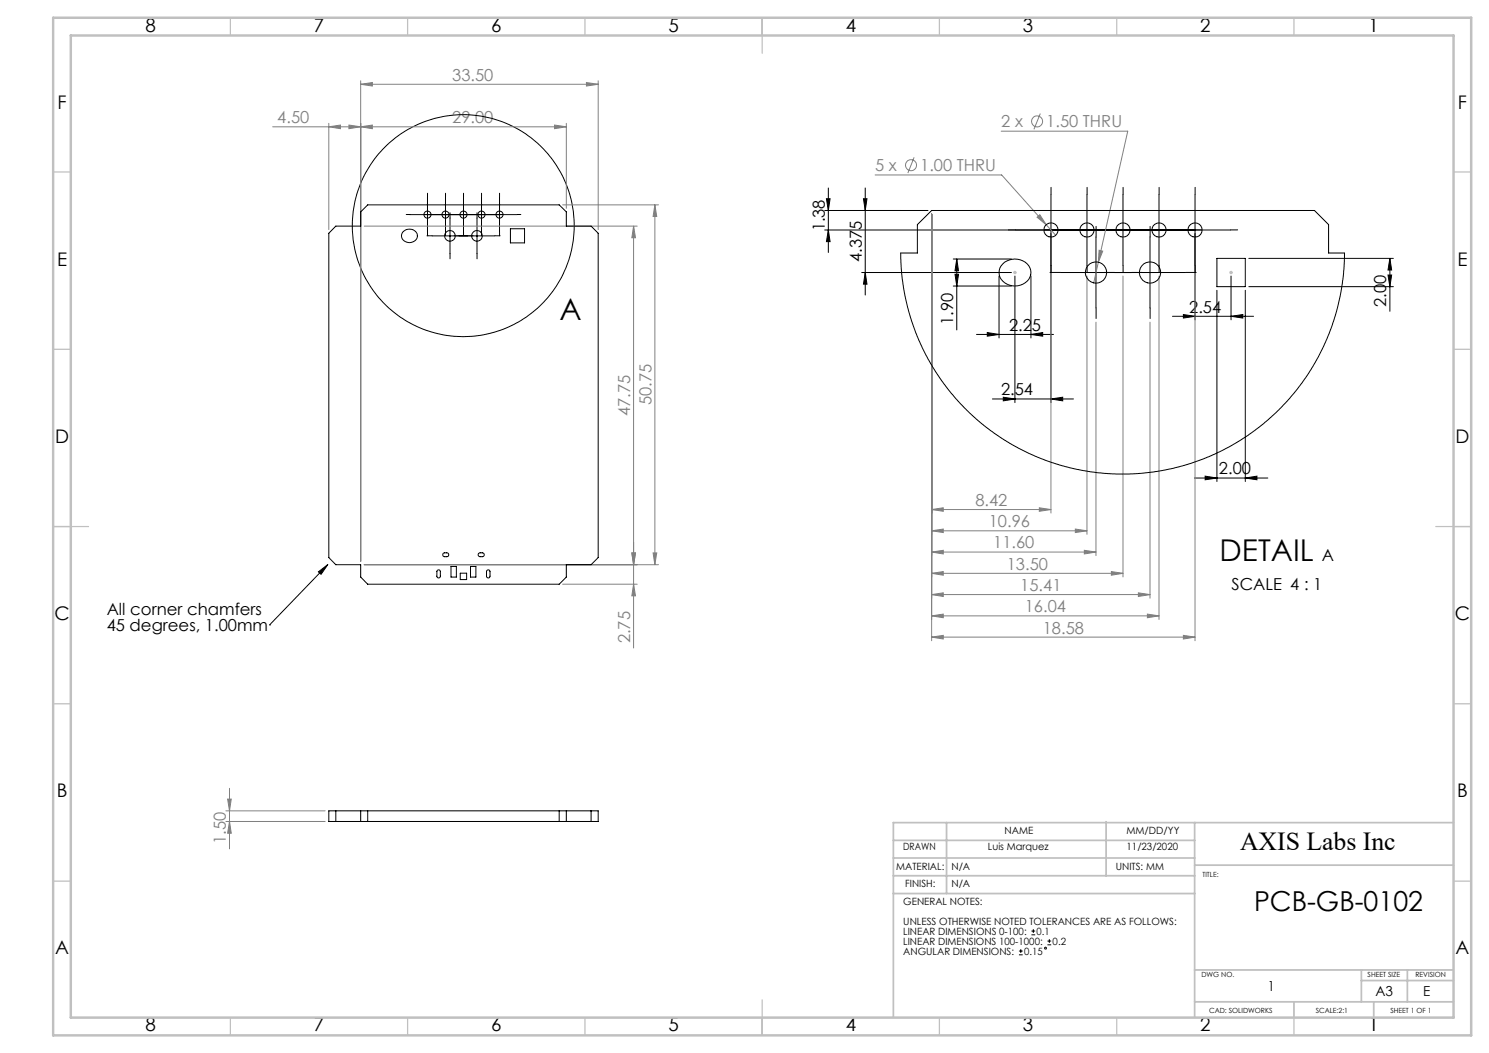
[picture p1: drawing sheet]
<svg xmlns="http://www.w3.org/2000/svg" width="420mm" height="297mm" viewBox="0 0 420 297" stroke-linecap="round" stroke-linejoin="round" font-family="sans-serif">
<g fill="none" stroke="#808080" stroke-width=".28">
<path d="M76.9 35.8h82.8M92.7 35.8l3.3-.5v1zM92.7 34.8v30M98.4 35.3l3.3 .5-3.3 .5zM101.7 35.8l3.3-.5v1zM101.7 23.8l3.3-.5v1zM101.7 22.8v135.5M101.7 23.8h67M156.4 35.3l3.3 .5-3.3 .5zM159.7 34.8v24M165.4 23.3l3.3 .5-3.3 .5zM168.7 22.8v42"/>
<path d="M282.4 37h35.7l-9.6 42.8M293.4 32l-1.8 4.5M158.7 57.8h27M184.7 57.8l.5 3.3h-1zM184.7 57.8v101.5M246.8 49.4h35.7l12.6 14M257.8 44.4l-1.7 4.4M102.7 63.8h77M178.7 63.8l.5 3.3h-1zM178.7 63.8v119M262.8 60.4v120.3M292.5 61.3l.8-.7 1.8 2.8z"/>
<path d="M295.1 63.4l2.7 3M296.4 77.9v66.8M306.6 77.9v72.8M310 70.6l1 .2-1.2 3.1zM316.8 77.9v84.8M326.9 77.9v96.8M337.1 77.9v102.8M309.1 90.9v65.8M324.4 90.9v77.8M102.7 159.3h83M178.2 156h1l-.5 3.3zM184.2 156h1l-.5 3.3z"/>
<path d="M262.8 149.7l3.3-.5v1zM262.8 143.7l3.3-.5v1zM262.8 155.7l3.3-.5v1zM262.8 149.7h43.8M262.8 143.7h33.6M262.8 155.7h46.3M293.2 143.2l3.2 .5-3.2 .5zM303.3 149.2l3.3 .5-3.3 .5zM305.9 155.2l3.2 .5-3.2 .5zM158.7 164.8h21M178.7 164.8l.5 3.3h-1zM262.8 161.7l3.3-.5v1z"/>
<path d="M262.8 173.7l3.3-.5v1zM262.8 179.7l3.3-.5v1zM262.8 167.7l3.3-.5v1zM262.8 161.7h54M262.8 173.7h64.1M262.8 179.7h74.3M262.8 167.7h61.6M313.5 161.2l3.3 .5-3.3 .5zM321.1 167.2l3.3 .5-3.3 .5zM323.6 173.2l3.3 .5-3.3 .5zM333.8 179.2l3.3 .5-3.3 .5zM63.7 231.7h28"/>
<path d="M63.7 228.7h28M64.2 225.4h1l-.5 3.3zM64.7 231.7l.5 3.3h-1zM64.7 222.4v17"/>
<circle cx="292.5" cy="34.3" r="1.55"/>
<circle cx="257" cy="46.6" r="1.55"/>
</g>
<g fill="none" stroke="#000" stroke-width=".28">
<path d="M120.6 55.5v10M125.7 55.5v10M130.7 55.5v10M135.8 55.5v10M140.9 55.5v10M232.6 59.4h29.2M233.1 56.1h1l-.5 3.3zM233.6 53v18.2M243.6 56.1h.9l-.4 3.3zM244.1 53v30.2M296.4 54.9v58.7M306.6 54.9v20"/>
<path d="M316.8 54.9v20M326.9 54.9v20M337.1 54.9v35.3M115.6 60.5h30.3M121.9 66.5h17.6M126.9 61.5v10M134.5 61.5v10M232.6 64.9h114.5M233.6 64.9l.5 3.3h-1zM243.1 76.9h42.2M244.1 76.9l.4 3.2h-.9zM268.9 73.1h16.4"/>
<path d="M269.4 77.4h1l-.5 3.3zM269.9 73.1l.5 3.3h-1zM269.9 73.1v20M281.8 77.9v17.4M286.3 77.9v35.7M290.8 77.9v17.4M299.2 76.9h35.2M309.1 66.8v20.1M324.4 66.8v20.1M347.2 77.9v12.3M352.2 72.9h40.8M391.5 77.6h1l-.5 3.3z"/>
<path d="M392 72.9v14.9M392 72.9l.5 3.3h-1zM268.9 80.7h16.4M275.4 94.3h21.7M278.5 93.8l3.3 .5-3.3 .5zM290.8 94.3l3.3-.5v1zM330.7 89.2h22.9M333.8 88.7l3.3 .5-3.3 .5zM343.3 81.9v53.9M347.2 89.2l3.4-.5v1zM351.3 81.9v53.9M352.2 80.9h40.8"/>
<path d="M279.9 112.5h22.9M283 112l3.3 .5-3.3 .6zM296.4 112.5l3.4-.5v1.1zM336.9 134.8h20.7M339.9 134.3l3.4 .5-3.4 .5zM351.3 134.8l3.2-.5v1zM92.5 159.2l-16.4 17M76.1 176.2h.1M89.8 161.3l2.7-2.1-1.9 2.8zM287.4 269.3h1.1M287.4 268.2h1.1M287.9 267.7v1.1"/>
<path d="M290.9 263.7h1.1M290.9 262.6h1.1M291.5 262.1v1M295.5 266.5h1M295.5 265.4h1M296 264.9v1.1"/>
<circle cx="130.7" cy="63.7" r="31.3"/>
<circle cx="294.9" cy="267.4" r=".26"/>
</g>
<path d="M285.8 76.9h1M285.9 76.5l.7 .7M286.3 76.4v1M286.6 76.5l-.7 .7M346.7 76.9h1.1M346.9 76.5l.7 .7M347.2 76.4v1M347.6 76.5l-.7 .7" fill="none" stroke="#c0c0c0" stroke-width=".28"/>
<g fill="none" stroke="#000" stroke-width=".28" stroke-dasharray="15.2 1.3 1.3 1.3">
<path d="M120.6 55.5v-1M125.7 55.5v-1M130.7 55.5v-1M135.8 55.5v-1M140.9 55.5v-1M296.5 54.8v-2M306.6 54.8v-2M316.8 54.8v-2M326.9 54.8v-2M337.1 54.8v-2M115.6 60.5h-1M120.6 65.5v1"/>
<path d="M120.7 60.5h-1M121.9 66.5h-1.5M125.6 60.5h1M125.7 65.5v1M125.7 60.5h-1M126.9 61.5v-1.5M126.9 71.5v1.5M129.6 66.5h-1.5M130.7 60.5h1M130.7 65.5v1M130.8 60.5h-1M131.9 66.5h1.5"/>
<path d="M134.6 61.5v-1.5M134.6 71.5v1.5M135.7 60.5h1M135.8 65.5v1M135.9 60.5h-1M139.6 66.5h1.5M140.8 60.5h1M140.9 65.5v1M145.9 60.5h1M286.5 64.8h-2M296.5 74.8v2M296.6 64.8h-2"/>
<path d="M299.2 76.8h-3M306.5 64.8h2M306.6 74.8v2M306.8 64.8h-2M309.2 66.8v-3M314.4 76.8h-3M316.6 64.8h2M316.8 74.8v2M316.9 64.8h-2M319.2 76.8h3M324.4 66.8v-3M326.8 64.8h2"/>
<path d="M326.9 74.8v2M327.1 64.8h-2M334.4 76.8h3M336.9 64.8h2M337.1 74.8v2M347.1 64.8h2M309.2 86.8v3M324.4 86.8v3"/>
</g>
<g fill="none" stroke="#c0c0c0" stroke-width=".35">
<path d="M65 5v5M115 5v5M165 5v5M215 5v10M265 5v5M315 5v5M365 5v5M15 48.5h5M410 48.5h5M15 98.5h5M410 98.5h5M15 148.5h10"/>
<path d="M405 148.5h10M15 198.5h5M410 198.5h5M15 248.5h5M410 248.5h5M65 287v5M115 287v5M165 287v5M215 282v10M265 287v5M315 287v5M365 287v5"/>
</g>
<g fill="none" stroke="#c0c0c0" stroke-width=".5">
<path d="M252 237h85M267 232v20M312 231.8v15.2M337 232v54.8M410 232h-158v55M252 252h85M252 247h85M252 242h85M337 244h73M337 273.6h73M384 273.6v9M384 276.6h26"/>
<path d="M397 273.6v9M337 282.6h73M365 282.6v4.4M387.5 282.8v4.2"/>
</g>
<path d="M15 5h400v287h-400zM20 10h390v277h-390z" fill="none" stroke="#c0c0c0" stroke-width=".7"/>
<g fill="#000">
<path d="M89.8 161.3l2.7-2.1-1.9 2.8z"/>
<path d="M233.6 64.9l.5 3.3h-1zM233.1 56.1h1l-.5 3.3z"/>
<path d="M244.1 76.9l.4 3.2h-.9zM243.6 56.1h.9l-.4 3.3z"/>
<path d="M269.9 73.1l.5 3.3h-1zM269.4 77.4h1l-.5 3.3z"/>
<path d="M278.5 93.8l3.3 .5-3.3 .5zM290.8 94.3l3.3-.5v1z"/>
<path d="M391.5 77.6h1l-.5 3.3zM392 72.9l.5 3.3h-1z"/>
<path d="M283 112l3.3 .5-3.3 .6zM296.4 112.5l3.4-.5v1.1z"/>
<path d="M351.3 134.8l3.2-.5v1zM339.9 134.3l3.4 .5-3.4 .5zM347.2 89.2l3.4-.5v1zM333.8 88.7l3.3 .5-3.3 .5z"/>
</g>
<g fill="#808080">
<path d="M98.4 35.3l3.3 .5-3.3 .5zM92.7 35.8l3.3-.5v1z"/>
<path d="M101.7 35.8l3.3-.5v1zM156.4 35.3l3.3 .5-3.3 .5zM101.7 23.8l3.3-.5v1zM165.4 23.3l3.3 .5-3.3 .5zM292.5 61.3l2.6 2.1-1.8-2.8zM262.8 161.7l3.3-.5v1zM313.5 161.2l3.3 .5-3.3 .5zM262.8 173.7l3.3-.5v1zM323.6 173.2l3.3 .5-3.3 .5zM262.8 179.7l3.3-.5v1zM333.8 179.2l3.3 .5-3.3 .5zM262.8 149.7l3.3-.5v1zM303.3 149.2l3.3 .5-3.3 .5zM262.8 143.7l3.3-.5v1zM293.2 143.2l3.2 .5-3.2 .5zM310 70.6l-.2 3.3 1.2-3.1zM262.8 167.7l3.3-.5v1zM321.1 167.2l3.3 .5-3.3 .5zM262.8 155.7l3.3-.5v1zM305.9 155.2l3.2 .5-3.2 .5z"/>
<path d="M178.2 156h1l-.5 3.3zM178.7 63.8l.5 3.3h-1zM64.7 231.7l.5 3.3h-1zM64.2 225.4h1l-.5 3.3z"/>
<path d="M184.2 156h1l-.5 3.3zM184.7 57.8l.5 3.3h-1z"/>
<path d="M178.2 156h1l-.5 3.3zM178.7 164.8l.5 3.3h-1z"/>
</g>
<g fill="none" stroke="#000" stroke-width=".28">
<path d="M94.7 63.8h7v-4l2-2h54l2 2v4h7l2 2v91.5l-2 2h-7v3.5l-2 2h-54l-2-2v-3.5h-7l-2-2v-91.5zM113.8 65.3a2.21 2.21 0 0 1 2.6-.5 2.21 2.21 0 0 1 1.2 2.4 2.33 2.33 0 0 1-2.4 1.2 2.33 2.33 0 0 1-2-1.9zM144 64.5h4v4h-4zM258.8 63.4l4-4h108l4 4v8h4.4l-.4 7.5-1.5 7.8-1.5 4.8-1.9 5-2.9 5.7-3.8 5.8-3.5 4.5-4 4.1-4.5 3.9-4.2 2.9-5.7 3.4-5.8 2.6-5.9 2-5.9 1.3-6 .8-6.9 .2-5.7-.4-5.3-.9-7-1.9-6.5-2.6-5.3-2.8-5.8-3.8-4.7-3.9-4.8-4.9-4-5-3.9-6.1-3.1-6.6-2.4-7.2-1.5-6.5-.6-5.3-.1-4.4h4.7zM282.9 74.4a4.8 4.8 0 0 1 7.8 1.8 4.4 4.4 0 0 1-6.6 3.9 3.5 3.5 0 0 1-1.2-5.7zM343.3 72.9h8v8h-8zM125 156.1l1-.2a.55 .55 0 0 1 .6 .6 .55 .55 0 0 1-.6 .5l-1-.1-.1-.4zM127.2 159.8h1.5v3h-1.5zM132.7 159.8h1.5v3h-1.5zM135 156.1l1-.2a.55 .55 0 0 1 .6 .6 .55 .55 0 0 1-.6 .5l-1-.1-.1-.4zM123.4 160.9l.5-.1 .3 .2v1.5a.49 .49 0 0 1-.5 .5 .49 .49 0 0 1-.5-.5zM129.8 161.7h1.8v1.8h-1.8z"/>
<path d="M137.4 160.9l.5-.1 .3 .2v1.5a.49 .49 0 0 1-.5 .5 .49 .49 0 0 1-.5-.5zM92.7 228.7h76v3h-76zM94.7 228.7v3M101.7 228.7v3M103.7 228.7v3M157.7 228.7v3M159.7 228.7v3M166.7 228.7v3"/>
<circle cx="120.6" cy="60.5" r="1"/>
<circle cx="125.7" cy="60.5" r="1"/>
<circle cx="126.9" cy="66.5" r="1.49"/>
<circle cx="130.7" cy="60.5" r="1"/>
<circle cx="134.5" cy="66.5" r="1.49"/>
<circle cx="135.8" cy="60.5" r="1"/>
<circle cx="140.9" cy="60.5" r="1"/>
<circle cx="296.4" cy="64.9" r="2"/>
<circle cx="306.6" cy="64.9" r="2"/>
<circle cx="309.2" cy="76.9" r="3"/>
<circle cx="316.8" cy="64.9" r="2"/>
<circle cx="324.4" cy="76.9" r="3"/>
<circle cx="326.9" cy="64.9" r="2"/>
<circle cx="337.1" cy="64.9" r="2"/>
</g>
<g font-size="8.5">
<text x="157.8" y="90.3">A</text>
<text x="344" y="158.2">DETAIL</text>
</g>
<text font-size="7.8" x="353.7" y="256.9">PCB-GB-0102</text>
<text font-size="7.3" x="349.8" y="239.7">AXIS Labs Inc</text>
<g font-size="5.3">
<text x="41" y="8.9">8</text>
<text x="88.5" y="8.9">7</text>
<text x="138.5" y="8.9">6</text>
<text x="188.5" y="8.9">5</text>
<text x="238.5" y="8.9">4</text>
<text x="288.5" y="8.9">3</text>
<text x="338.5" y="8.9">2</text>
<text x="386" y="8.9">1</text>
<text x="16.2" y="30.7">F</text>
<text x="411.2" y="30.7">F</text>
<text x="16.1" y="74.9">E</text>
<text x="411.1" y="74.9">E</text>
<text x="15.5" y="124.9">D</text>
<text x="410.5" y="124.9">D</text>
<text x="15.4" y="174.9">C</text>
<text x="410.4" y="174.9">C</text>
<text x="16" y="224.9">B</text>
<text x="411" y="224.9">B</text>
<text x="15.5" y="269.2">A</text>
<text x="410.5" y="269.2">A</text>
<text x="41" y="290.9">8</text>
<text x="88.5" y="290.9">7</text>
<text x="138.5" y="290.9">6</text>
<text x="188.5" y="290.9">5</text>
<text x="238.5" y="290.9">4</text>
<text x="288.5" y="290.9">3</text>
<text x="338.5" y="290.9">2</text>
<text x="386" y="290.9">1</text>
</g>
<g font-size="4.7" fill="#808080">
<text x="127.6" y="22.7">33.50</text>
<text x="78.2" y="34.7">4.50</text>
<text x="127.6" y="34.7">29.00</text>
<text x="282.4" y="35.9">2 x</text>
<text x="295.1" y="35.9">1.50 THRU</text>
<text x="246.9" y="48.3">5 x</text>
<text x="259.6" y="48.3">1.00 THRU</text>
<text x="177.7" y="117.3" transform="rotate(-90 177.7 117.3)">47.75</text>
<text x="183.7" y="114.3" transform="rotate(-90 183.7 114.3)">50.75</text>
<text x="275.1" y="142.7">8.42</text>
<text x="278.9" y="148.7">10.96</text>
<text x="280.2" y="154.7">11.60</text>
<text x="284" y="160.7">13.50</text>
<text x="287.8" y="166.7">15.41</text>
<text x="289.1" y="172.7">16.04</text>
<text x="294.1" y="178.7">18.58</text>
<text x="177.7" y="181.4" transform="rotate(-90 177.7 181.4)">2.75</text>
<text x="63.7" y="238.1" transform="rotate(-90 63.7 238.1)">1.50</text>
</g>
<g font-size="4.7">
<text x="232.6" y="65.3" transform="rotate(-90 232.6 65.3)">1.38</text>
<text x="243.1" y="73.9" transform="rotate(-90 243.1 73.9)">4.375</text>
<text x="335.4" y="88.2">2.54</text>
<text x="391" y="86.5" transform="rotate(-90 391 86.5)">2.00</text>
<text x="268.9" y="91.7" transform="rotate(-90 268.9 91.7)">1.90</text>
<text x="284.6" y="93.3">2.25</text>
<text x="282.4" y="111.5">2.54</text>
<text x="343.8" y="133.8">2.00</text>
<text x="372.9" y="158.1">A</text>
<text x="347.4" y="166.4">SCALE 4 : 1</text>
<text x="30.1" y="173.4">All corner chamfers</text>
<text x="30.1" y="178">45 degrees, 1.00mm</text>
</g>
<g font-size="3.9">
<text x="357.6" y="279.6">1</text>
<text x="388" y="280.8">A3</text>
<text x="401.4" y="280.9">E</text>
</g>
<g font-size="2.8">
<text x="254.8" y="239.8">DRAWN</text>
<text x="278.6" y="239.8">Luis Marquez</text>
<text x="283.3" y="235.2">NAME</text>
<text x="317.8" y="235.2">MM/DD/YY</text>
<text x="317.8" y="239.8">11/23/2020</text>
<text x="252.8" y="245.3">MATERIAL:</text>
<text x="268.4" y="245.3">N/A</text>
<text x="314.7" y="245.4">UNITS: MM</text>
<text x="255.4" y="250.2">FINISH:</text>
<text x="268.4" y="250.2">N/A</text>
<text x="254.8" y="255.2">GENERAL NOTES:</text>
<text x="254.8" y="260.8">UNLESS OTHERWISE NOTED TOLERANCES ARE AS FOLLOWS:</text>
<text x="254.8" y="263.6">LINEAR DIMENSIONS 0-100:</text>
<text x="292.4" y="263.6">0.1</text>
<text x="254.8" y="269.3">ANGULAR DIMENSIONS:</text>
<text x="254.8" y="266.5">LINEAR DIMENSIONS 100-1000:</text>
<text x="288.9" y="269.3">0.15</text>
<text x="296.9" y="266.5">0.2</text>
</g>
<g font-size="2">
<text x="339.2" y="247.5">TITLE:</text>
<text x="338.9" y="275.5">DWG NO.</text>
<text x="385.8" y="275.5">SHEET SIZE</text>
<text x="399.3" y="275.5">REVISION</text>
<text x="341" y="285.6">CAD: SOLIDWORKS</text>
<text x="371.1" y="285.6">SCALE:2:1</text>
<text x="392.2" y="285.6">SHEET 1 OF 1</text>
</g>
</svg>
